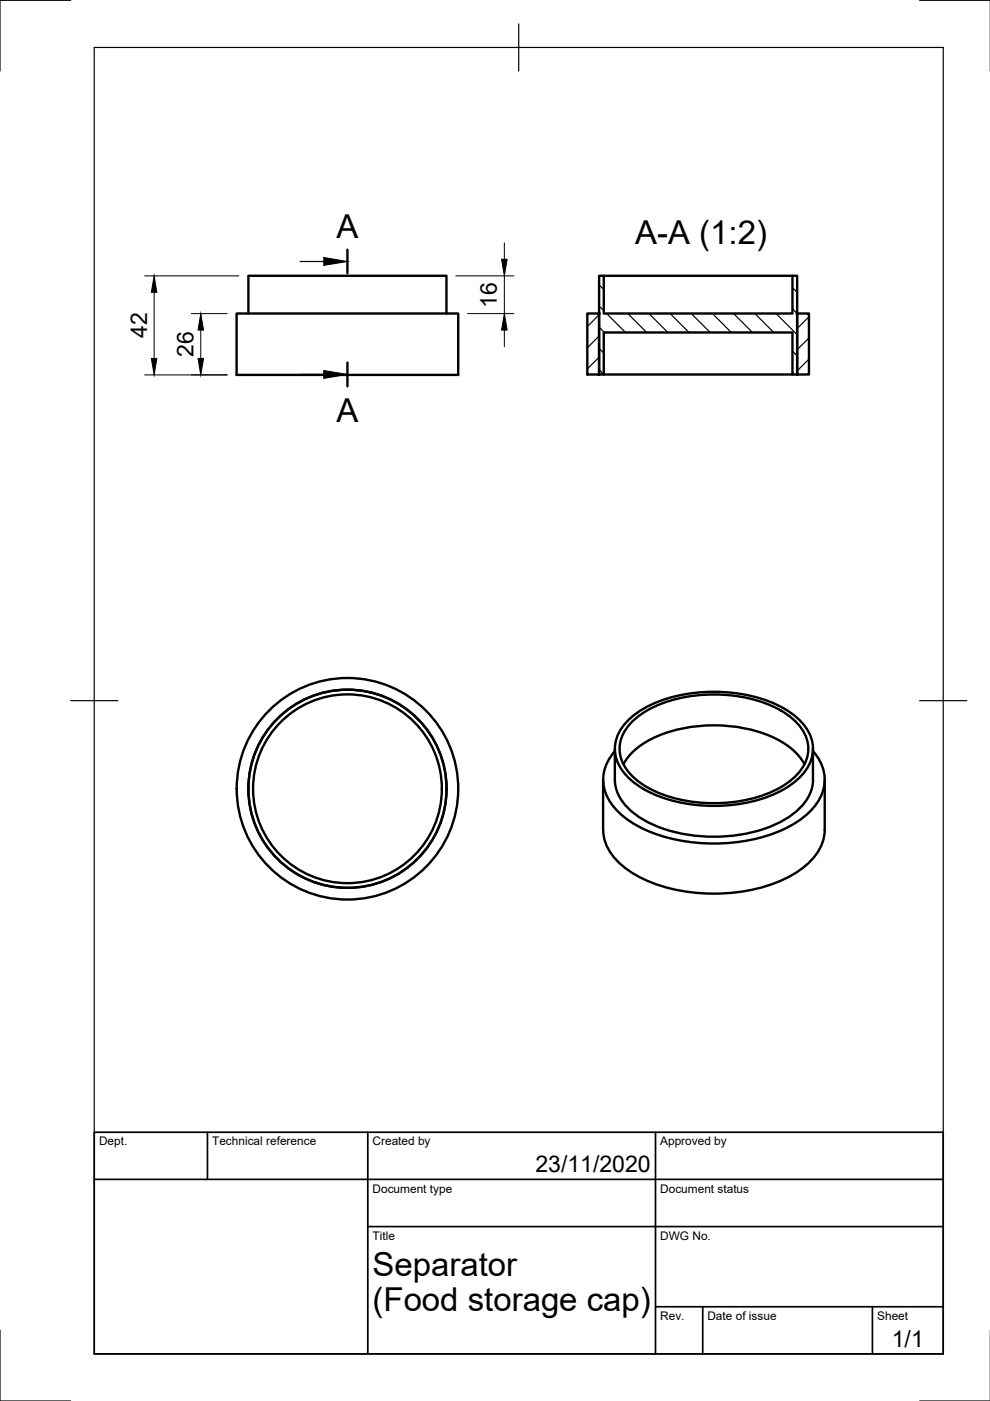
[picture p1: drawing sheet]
<svg xmlns="http://www.w3.org/2000/svg" width="210mm" height="297mm" viewBox="0 0 210 297" stroke-linecap="round" stroke-linejoin="round" font-family="sans-serif">
<!-- layer: Visibile -->
<g fill="none" stroke="#000" stroke-width=".51">
<path d="M127 58.5h1v8h40v-8h1v20.9h-1v-8.9h-40v8.9h-1zM128 58.5h40M50.2 66.5h47v13h-47zM52.7 66.5v-8h42v8M124.5 66.5h2.5v12.9h-2.5zM128 79.4h40M169 66.5h2.5v12.9h-2.5zM130.4 158.8v6.5a9.4 9.4 0 0 0 4.2 7.3 29 29 0 0 0 18.3 4.8 26.5 26.5 0 0 0 16.2-5.6 9 9 0 0 0 3.3-6.5v-6.5M130.4 159.2a8.6 8.6 0 0 0-.3 11.8 22.8 22.8 0 0 0 13.1 7 37.1 37.1 0 0 0 24.5-3 12.5 12.5 0 0 0 7.1-8.6 8.9 8.9 0 0 0-2.4-7.2M132.8 153.1a22.5 22.5 0 0 1 13.2-6 32.5 32.5 0 0 1 20.2 3.1 11.4 11.4 0 0 1 6.1 7.4 8.4 8.4 0 0 1-3.4 7.8 27.3 27.3 0 0 1-17.5 5.5 29.1 29.1 0 0 1-16.3-4.5 9.8 9.8 0 0 1-4.7-7.6 8.2 8.2 0 0 1 2.4-5.7zM133.7 153.4a21.7 21.7 0 0 1 13.2-5.9 31.1 31.1 0 0 1 18.6 3.1 10.9 10.9 0 0 1 5.8 7.1 8 8 0 0 1-3.2 7.4 26.4 26.4 0 0 1-17.6 5.2 25.8 25.8 0 0 1-15.8-5.2 7.7 7.7 0 0 1-2.5-9.6zM127.9 165.3v10.6"/>
<path d="M132.2 162a14.6 14.6 0 0 1 7.9-6.2 31.9 31.9 0 0 1 25.2 1.2 12.7 12.7 0 0 1 5.3 5M174.9 165.3v10.6a11 11 0 0 1-5.6 8.8 34.8 34.8 0 0 1-24.2 4.3 26.5 26.5 0 0 1-14-6.2 9.6 9.6 0 0 1-3.2-6.9"/>
<circle cx="73.7" cy="167.2" r="20"/>
<circle cx="73.7" cy="167.2" r="21"/>
<circle cx="73.7" cy="167.2" r="23.5"/>
</g>
<g fill="#000" stroke="#000" stroke-width=".21">
<circle cx="127" cy="79.4" r=".24"/>
<circle cx="127" cy="66.5" r=".24"/>
<circle cx="169" cy="66.5" r=".24"/>
<circle cx="169" cy="79.4" r=".24"/>
</g>
<!-- layer: Border -->
<path d="M15 .1h-15v15M20 10.1h180v276.9h-180zM110 5.1v10M195 .1h15M15 148.6h10M195 148.6h10M0 282.1v14.9h15M195 297h15" fill="none" stroke="#000" stroke-width=".25"/>
<!-- layer: TitleBlock -->
<path d="M20 240.1h180v46.9h-180zM20 250h180M44 240.1v9.9M78 240.1v46.9M139 240.1v46.9M78 260.1h122M139 277.1h61M149 277.1v9.9M185 277.1v9.9" fill="none" stroke="#000" stroke-width=".36"/>
<!-- layer: Annotazioni -->
<path d="M73.7 52.9v5M73.7 76.9v5" fill="none" stroke="#000" stroke-width=".51"/>
<path d="M63.6 55.4h5M63.6 79.4h5" fill="none" stroke="#000" stroke-width=".25"/>
<path d="M68.6 54.6l5.1 .8-5.1 .9zM68.6 78.6l5.1 .8-5.1 .8z" fill="#000" stroke="#000" stroke-width=".21"/>
<!-- layer: Tratteggio -->
<g fill="none" stroke="#000" stroke-width=".25">
<path d="M127 66.7l-2.5 2.5M127 71.2l-2.5 2.5M127 75.7l-2.5 2.5M127 78.4l1 1M127 73.9l1 1M127 69.4l1.1 1.1M127 64.9l1 1M127 60.4l1 1M128.6 66.5l4 4M133.1 66.5l4 4M137.6 66.5l4 4M142.1 66.5l4 4"/>
<path d="M146.6 66.5l4 4M151.1 66.5l4 4M155.6 66.5l4 4M160.1 66.5l4 4M164.5 66.5l4.5 4.5M168 78.9l.5 .5M168 74.5l1 .9M168 65.5l1 1M168 61l1 1M171.5 67.2l-2.5 2.4M171.5 71.7l-2.5 2.4M171.5 76.1l-2.5 2.5"/>
</g>
<!-- layer: Dimensions -->
<path d="M30.7 58.5h20M96.6 58.5h12.3M106.9 51.5v3.5M106.9 58.5v8M30.7 79.5h17.5M32.7 62v14M40.6 66.5h7.6M42.6 70v6M99.1 66.5h9.8M106.9 70v3.5" fill="none" stroke="#000" stroke-width=".21"/>
<path d="M106.3 55h1.2l-.6 3.5zM32.7 58.5l.6 3.5h-1.2zM32.1 76h1.2l-.6 3.5zM42.6 66.5l.6 3.5h-1.2zM42 76h1.2l-.6 3.5zM106.9 66.5l.6 3.5h-1.2z" fill="#000" stroke="#000" stroke-width=".21"/>
<g font-size="7">
<text x="71.3" y="50.4">A</text>
<text x="134.7" y="51.7">A-A (1:2)</text>
<text x="71.3" y="89.4">A</text>
<text x="79" y="270.6">Separator</text>
<text x="79" y="278.1">(Food storage cap)</text>
</g>
<g font-size="4.9">
<text x="105.4" y="65.3" transform="rotate(-90 105.4 65.3)">16</text>
<text x="31.2" y="71.6" transform="rotate(-90 31.2 71.6)">42</text>
<text x="41" y="75.7" transform="rotate(-90 41 75.7)">26</text>
<text x="113.5" y="248.5">23/11/2020</text>
<text x="189.1" y="285.7">1/1</text>
</g>
<g font-size="2.5">
<text x="21" y="242.9">Dept.</text>
<text x="45" y="242.9">Technical reference</text>
<text x="79" y="242.9">Created by</text>
<text x="140" y="242.9">Approved by</text>
<text x="79" y="252.8">Document type</text>
<text x="140" y="252.8">Document status</text>
<text x="79" y="262.9">Title</text>
<text x="140" y="262.9">DWG No.</text>
<text x="140" y="279.9">Rev.</text>
<text x="150" y="279.9">Date of issue</text>
<text x="186" y="279.9">Sheet</text>
</g>
</svg>
